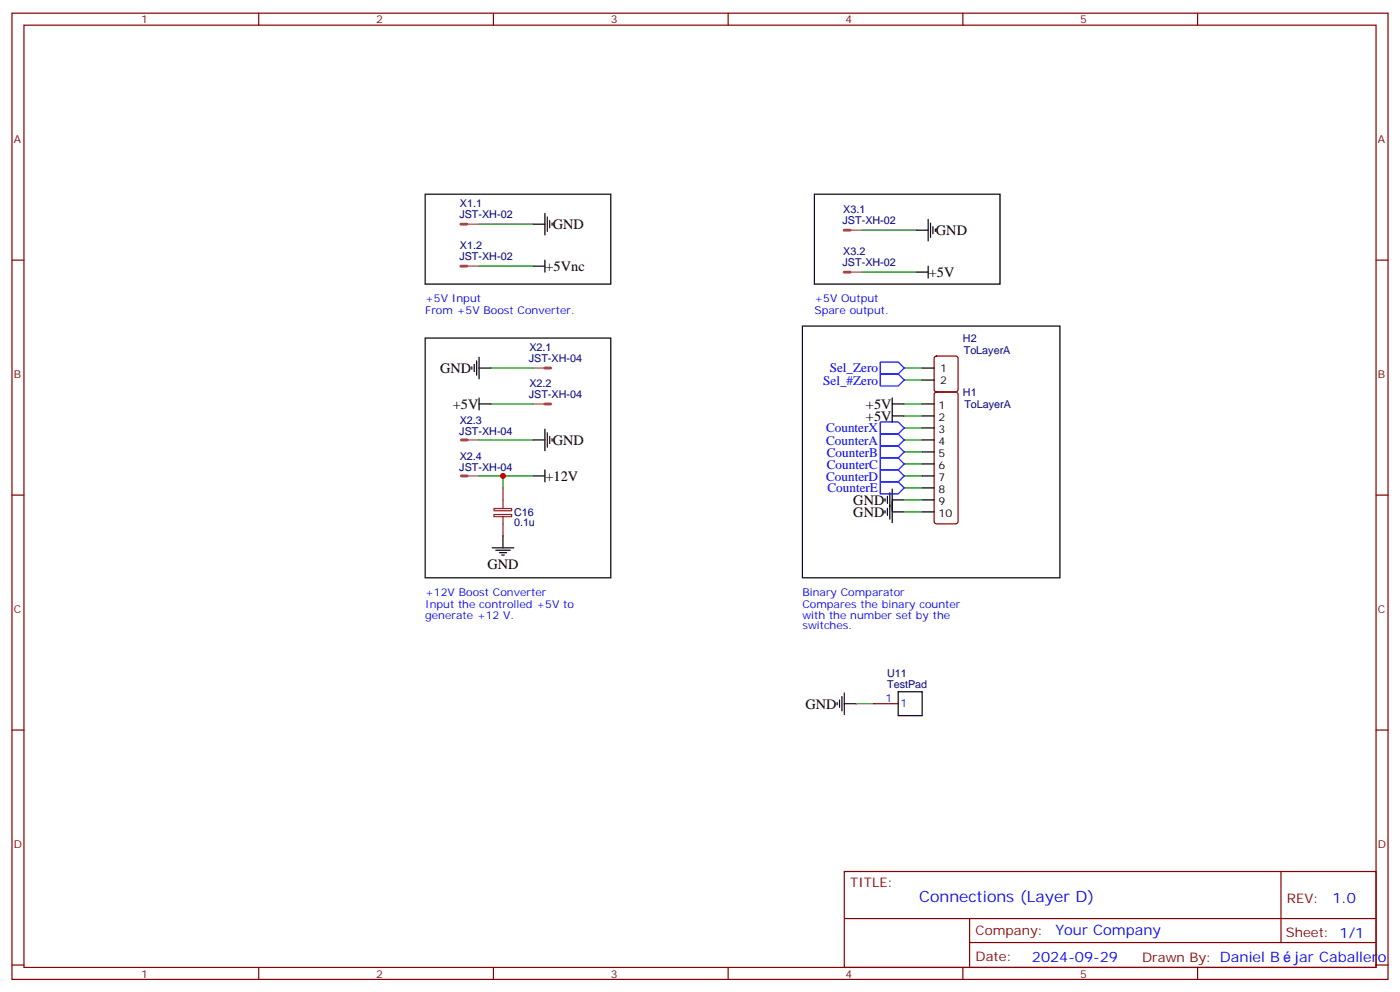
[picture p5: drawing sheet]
<svg xmlns="http://www.w3.org/2000/svg" width="412mm" height="292mm" viewBox="0 0 412 292" stroke-linecap="round" stroke-linejoin="round" font-family="sans-serif">
<g fill="none" stroke="#870000" stroke-width=".35">
<path d="M3.5 3.9h405.4v284.3h-405.4zM7.1 7.4h398.2v277.3h-398.2zM76.2 3.9v3.5M145.3 3.9v3.5M214.5 3.9v3.5M283.6 3.9v3.5M352.8 3.9v3.5M3.5 76.6h3.6M405.3 76.6h3.6M275.4 115.6l.5-.2h5.6l.5 .2 .2 .5v37.4l-.2 .5-.5 .2h-5.6l-.5-.3-.2-.4v-37.4zM275.4 105l.5-.2h5.6l.7 .4v9.5l-.4 .6-5.9 .1-.7-.5v-9.4zM3.5 145.7h3.6"/>
<path d="M405.3 145.7h3.6M3.5 214.8h3.6M257.5 207.1h7.1M405.3 214.8h3.6M248.7 256.5h156.6v28.2h-156.6zM377.3 256.5v20.9M248.7 270.3h156.5M285.6 277.4h119.6M285.6 270.3v14.1M3.5 284h3.6M76.2 284.7v3.5M145.3 284.7v3.5"/>
<path d="M214.5 284.7v3.5M283.6 284.7v3.5M352.8 284.7v3.5M405.3 284h3.6"/>
</g>
<path d="M135.8 66h1.7M135.8 78.3h1.7M248.7 67.7h1.7M248.7 80.1h1.7M160.5 108.3h1.7M160.5 118.9h1.7M135.9 129.5h1.7M135.9 140.1h1.7" fill="none" stroke="#a64a4a" stroke-width=".85"/>
<path d="M137.6 66h3.5M137.6 78.3h3.5M250.5 67.7h3.5M250.5 80.1h3.5M157 108.3h3.5M157 118.9h3.5M137.6 129.5h3.5M137.6 140.1h3.5" fill="none" stroke="#a64a4a" stroke-width=".35"/>
<g fill="none" stroke="#000" stroke-width=".35">
<path d="M125.2 57.2h54.7v26.4h-54.7zM239.9 57.2h54.7v26.4h-54.7zM157 66h3.5M157 78.3h3.5M160.5 62.8v6.3M160.5 76.6v3.5M161.2 63.9v4.2M161.9 64.9v2.1M162.6 65.6v.7M269.9 67.7h3.5M273.4 64.6v6.3M273.4 78.3v3.5"/>
<path d="M274.1 65.6v4.2M274.8 66.7v2.1M275.5 67.4v.7M125.2 99.5h54.7v70.5h-54.7zM236.4 96h75.8v74h-75.8zM269.9 80.1h3.5M139 107.9v.8M139.7 107.2v2.2M140.4 106.2v4.2M141.1 108.3h3.5M141.1 105.1v6.4M141.1 117.1v3.5"/>
<path d="M141.1 118.9h3.5M262.8 118.9h3.5M262.8 117.1v7.1M271.6 108.3h3.6M271.6 118.9h3.6M271.6 111.8h3.6M157 129.5h3.5M160.5 126.3v6.3M160.5 138.3v3.5M161.2 127.4v4.2M161.9 128.4v2.1M162.6 129.1v.7"/>
<path d="M262.8 122.4h3.5M271.6 129.5h3.6M271.6 122.4h3.6M271.6 125.9h3.6M271.6 133h3.6M271.6 136.5h3.6M148.2 157.7v3.5M157 140.1h3.5M260.7 146.8v.7M260.7 150.3v.7M261.4 146v2.2M261.4 149.6v2.1"/>
<path d="M262.1 145v7.8M262.8 147.1h3.5M262.8 143.9v9.9M262.8 150.6h3.5M271.6 140.1h3.6M271.6 147.1h3.6M271.6 143.6h3.6M271.6 150.6h3.6M145 161.2h6.3M146 161.9h4.3M147.1 162.6h2.1M147.8 163.3h.7"/>
<path d="M246.6 206.7v.7M247.3 206v2.1M248 205v4.2M248.7 207.1h3.5M248.7 203.9v6.4M264.6 203.6h7v7h-7z"/>
</g>
<g fill="none" stroke="#008700" stroke-width=".35">
<path d="M141.1 66h15.9M141.1 78.3h15.9M254 67.7h15.9M254 80.1h15.9M144.6 108.3h12.4M144.6 118.9h12.4M266.3 108.3h5.3M266.3 118.9h5.3M266.3 111.8h5.3M141.1 129.5h15.9M266.3 129.5h5.3M266.3 125.9h5.3"/>
<path d="M266.3 136.5h5.3M266.3 133h5.3M266.3 122.4h5.3M141.1 140.1h15.9M148.2 140.1v3.5M266.3 140.1h5.3M266.3 150.6h5.3M266.3 143.6h5.3M266.3 147.1h5.3M252.2 207.1h5.3"/>
</g>
<path d="M145.5 149.6h5.2v.7h-5.2zM145.5 151.4h5.2v.6h-5.2zM148.2 143.6v6M148.2 152v5.7" fill="none" stroke="#8c2424" stroke-width=".35"/>
<path d="M259.3 110.1h5.3l1.7 1.7-1.7 1.8h-5.3zM259.3 106.5h5.3l1.7 1.8-1.7 1.8h-5.3zM259.3 127.7h5.3l1.7 1.8-1.7 1.7h-5.3zM259.3 131.2h5.3l1.7 1.8-1.7 1.8h-5.3zM259.3 134.8h5.3l1.7 1.7-1.7 1.8h-5.3zM259.3 138.3h5.3l1.7 1.8-1.7 1.7h-5.3zM259.3 124.2h5.3l1.7 1.7-1.7 1.8h-5.3zM259.3 141.8h5.3l1.7 1.8-1.7 1.7h-5.3z" fill="none" stroke="#00f" stroke-width=".35"/>
<circle cx="148.2" cy="140.1" r=".88" fill="#c00"/>
<text font-size="4.6" fill="#00f" x="270.8" y="265.5">Connections (Layer D)</text>
<g font-size="4.2">
<text x="162.8" y="67.4">GND</text>
<text x="275.7" y="69.1">GND</text>
<text x="160.7" y="79.7">+5Vnc</text>
<text x="273.6" y="81.5">+5V</text>
<text x="129.6" y="109.7">GND</text>
<text x="133.4" y="120.3">+5V</text>
<text x="255.1" y="120.3">+5V</text>
<text x="255.1" y="123.8">+5V</text>
<text x="162.8" y="130.9">GND</text>
<text x="160.7" y="141.5">+12V</text>
<text x="251.4" y="148.5">GND</text>
<text x="251.4" y="152.1">GND</text>
<text x="143.6" y="167.3">GND</text>
<text x="237.2" y="208.5">GND</text>
</g>
<g font-size="4.2" fill="#00f">
<text x="392.5" y="265.7">1.0</text>
<text x="310.9" y="275.3">Your Company</text>
<text x="304" y="283.1">2024-09-29</text>
<text x="381.3" y="283">jar Caballero</text>
</g>
<g font-size="3.9" fill="#00f">
<text x="242.5" y="113.2">Sel_#Zero</text>
<text x="244.4" y="109.6">Sel_Zero</text>
<text x="243.3" y="127.1">CounterX</text>
<text x="243.4" y="130.8">CounterA</text>
<text x="243.6" y="134.4">CounterB</text>
<text x="243.6" y="137.9">CounterC</text>
<text x="243.4" y="141.4">CounterD</text>
<text x="243.8" y="144.7">CounterE</text>
</g>
<g font-size="3.9" fill="#800">
<text x="250.5" y="261.1">TITLE:</text>
<text x="379.1" y="265.7">REV:</text>
<text x="287.4" y="275.3">Company:</text>
<text x="378.7" y="275.9">Sheet: 1/1</text>
<text x="287.4" y="282.9">Date:</text>
<text x="336.4" y="283">Drawn By: Daniel B</text>
</g>
<g font-size="3.2" fill="#800">
<text x="41.6" y="6.9">1</text>
<text x="110.8" y="6.9">2</text>
<text x="179.9" y="6.9">3</text>
<text x="249.1" y="6.9">4</text>
<text x="318.2" y="6.9">5</text>
<text x="4.1" y="42">A</text>
<text x="405.9" y="42">A</text>
<text x="4.1" y="111.1">B</text>
<text x="405.9" y="111.1">B</text>
<text x="4.1" y="180.3">C</text>
<text x="405.9" y="180.3">C</text>
<text x="4.1" y="249.4">D</text>
<text x="405.9" y="249.4">D</text>
<text x="41.6" y="287.7">1</text>
<text x="110.8" y="287.7">2</text>
<text x="179.9" y="287.7">3</text>
<text x="249.1" y="287.7">4</text>
<text x="318.2" y="287.7">5</text>
</g>
<g font-size="3.2" fill="#000080">
<text x="135.3" y="64.2">JST-XH-02</text>
<text x="135.5" y="61">X1.1</text>
<text x="248.2" y="66">JST-XH-02</text>
<text x="248.4" y="62.8">X3.1</text>
<text x="135.3" y="76.6">JST-XH-02</text>
<text x="135.5" y="73.4">X1.2</text>
<text x="248.4" y="75.1">X3.2</text>
<text x="248.2" y="78.3">JST-XH-02</text>
<text x="283.6" y="100.6">H2</text>
<text x="155.8" y="106.5">JST-XH-04</text>
<text x="156" y="103.4">X2.1</text>
<text x="283.9" y="104.1">ToLayerA</text>
<text x="156" y="113.9">X2.2</text>
<text x="155.8" y="117.1">JST-XH-04</text>
<text x="283.6" y="116.5">H1</text>
<text x="135.4" y="124.8">X2.3</text>
<text x="284.1" y="120.1">ToLayerA</text>
<text x="135.3" y="127.9">JST-XH-04</text>
<text x="135.4" y="135.4">X2.4</text>
<text x="135.3" y="138.5">JST-XH-04</text>
<text x="151.4" y="154.9">0.1u</text>
<text x="151.4" y="151.8">C16</text>
<text x="261.3" y="202.5">TestPad</text>
<text x="261.3" y="199.3">U11</text>
</g>
<g font-size="3.2" fill="#00f">
<text x="125.2" y="88.9">+5V Input</text>
<text x="239.9" y="88.9">+5V Output</text>
<text x="125.2" y="92.4">From +5V Boost Converter.</text>
<text x="239.9" y="92.4">Spare output.</text>
<text x="125.2" y="178.9">Input the controlled +5V to</text>
<text x="125.2" y="175.3">+12V Boost Converter</text>
<text x="236.4" y="175.3">Binary Comparator</text>
<text x="236.4" y="178.9">Compares the binary counter</text>
<text x="125.2" y="182">generate +12 V.</text>
<text x="236.4" y="182">with the number set by the</text>
<text x="236.4" y="185.2">switches.</text>
<text x="260.8" y="206.7">1</text>
<text x="265.3" y="208.1">1</text>
</g>
<g font-size="3.2">
<text x="276.9" y="109.4">1</text>
<text x="276.9" y="112.9">2</text>
<text x="276.5" y="120.3">1</text>
<text x="276.5" y="123.8">2</text>
<text x="276.5" y="127.4">3</text>
<text x="276.5" y="130.9">4</text>
<text x="276.5" y="134.4">5</text>
<text x="276.5" y="137.9">6</text>
<text x="276.5" y="141.5">7</text>
<text x="276.5" y="145">8</text>
<text x="276.5" y="148.5">9</text>
<text x="276.5" y="152">10</text>
</g>
</svg>
